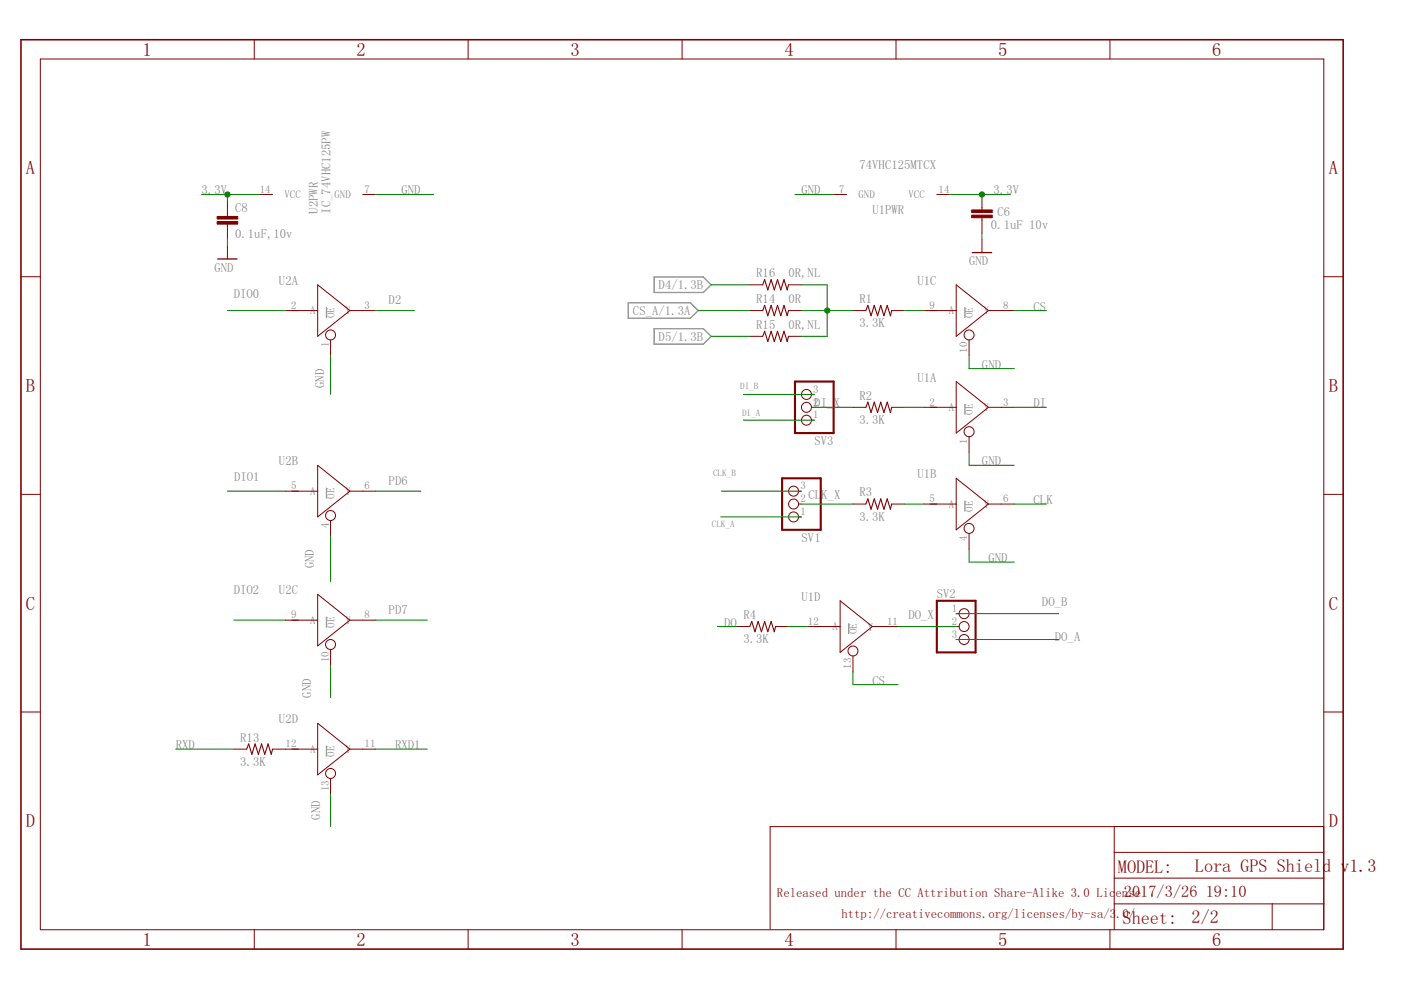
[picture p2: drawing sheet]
<svg xmlns="http://www.w3.org/2000/svg" width="297mm" height="210mm" viewBox="0 0 297 210" stroke-linecap="round" stroke-linejoin="round" font-family="sans-serif">
<path d="M69.2 65.1v2.3M204.6 65.1v2.3M204.6 85.6v2.3M69.2 103.4v2.3M204.6 106.1v2.4M69.2 130.7v2.4M180 132.1v2.3M69.2 158.1v2.3" fill="none" stroke="#808080" stroke-width=".21"/>
<path d="M138.7 58.7h10.4l1.7 1.7-1.7 1.6h-10.4zM133.2 64.2h13.2l1.6 1.6-1.6 1.7h-13.2zM138.7 69.7h10.4l1.7 1.6-1.7 1.7h-10.4z" fill="none" stroke="#808080" stroke-width=".28"/>
<g fill="none" stroke="#800000" stroke-width=".21">
<path d="M8.6 12.5h272.1v184.6h-272.1zM53.9 8.4v4.1M99.3 8.4v4.1M144.6 8.4v4.1M190 8.4v4.1M235.3 8.4v4.1M4.4 58.7h4.2M48.2 42.6v3.3M48.2 47.5v3.3M48.2 52.2v2.7M55.1 41.2h2.7M76.9 41.2h2.8"/>
<path d="M176.7 41.2h2.8M198.6 41.2h2.8M208.2 41.2v3.3M208.2 46.2v3.2M208.2 50.8v2.8M280.7 58.7h4.1M60.5 65.8h6.9M67.4 60.4l6.8 5.4-6.8 5.5zM70.1 72.1v3.3M74.2 65.8h5.5M159 65.8h2.7M159 71.3h2.7"/>
<path d="M159 60.4h2.7M167.2 65.8h2.7M167.2 71.3h2.7M167.2 60.4h2.7M180.8 65.8h2.8M189.1 65.8h2.7M195.9 65.8h6.8M202.7 60.4l6.9 5.4-6.9 5.5zM205.5 72.1v3.3M209.6 65.8h5.4M67.4 98.7l6.8 5.4-6.8 5.5zM172 86.4h.7"/>
<path d="M172 89.1h.7M172 83.6h.7M180.8 86.4h2.8M189.1 86.4h2.7M195.9 86.4h6.8M202.7 80.9l6.9 5.5-6.9 5.4zM205.5 92.6v3.3M209.6 86.4h5.4M4.4 104.8h4.2M60.5 104.1h6.9M70.1 110.4v3.3M74.2 104.1h5.5"/>
<path d="M169.3 106.9h.6M169.3 109.6h.6M169.3 104.1h.6M180.8 106.9h2.8M189.1 106.9h2.7M195.9 106.9h6.8M202.7 101.4l6.9 5.5-6.9 5.4zM205.5 113.1v3.3M209.6 106.9h5.4M280.7 104.8h4.1M60.5 131.5h6.9M67.4 126l6.8 5.5-6.8 5.4z"/>
<path d="M70.1 137.7v3.4M74.2 131.5h5.5M156.2 132.8h2.8M164.4 132.8h2.8M171.3 132.8h6.8M178.1 127.4l6.9 5.4-6.9 5.5zM180.8 139.1v3.3M185 132.8h5.4M202.7 132.8h.6M202.7 130.1h.6M202.7 135.6h.6M4.4 151h4.2"/>
<path d="M49.6 158.8h2.7M57.8 158.8h9.6M67.4 153.4l6.8 5.4-6.8 5.5zM74.2 158.8h5.5M280.7 151h4.1M70.1 165.1v3.3M236.2 175.2v21.9M280.7 175.2l-117.4 .1v21.7M53.9 197.1v4.1M99.3 197.1v4.1M144.6 197.1v4.1M190 197.1v4.1"/>
<path d="M235.3 197.1v4.1M236.2 191.6h44.5M236.2 186.2h44.5M236.2 180.7h44.5M269.7 191.6v5.5"/>
<circle cx="70.1" cy="71" r="1.06"/>
<circle cx="205.5" cy="71" r="1.06"/>
<circle cx="171" cy="86.4" r="1.06"/>
<circle cx="171" cy="89.1" r="1.06"/>
<circle cx="171" cy="83.6" r="1.06"/>
<circle cx="205.5" cy="91.5" r="1.06"/>
<circle cx="70.1" cy="109.3" r="1.06"/>
<circle cx="168.3" cy="104.1" r="1.06"/>
<circle cx="168.3" cy="106.9" r="1.06"/>
<circle cx="168.3" cy="109.6" r="1.06"/>
<circle cx="205.5" cy="112" r="1.06"/>
<circle cx="70.1" cy="136.7" r="1.06"/>
<circle cx="180.8" cy="138" r="1.06"/>
<circle cx="204.4" cy="135.6" r="1.06"/>
<circle cx="204.4" cy="130.1" r="1.06"/>
<circle cx="204.4" cy="132.8" r="1.06"/>
<circle cx="70.1" cy="164" r="1.06"/>
</g>
<path d="M161.7 65.8l.4-1.1 .7 2.3 .7-2.3 .7 2.3 .6-2.3 .7 2.3 .7-2.3 .7 2.3 .3-1.2M161.7 71.3l.4-1.1 .7 2.2 .7-2.2 .7 2.2 .6-2.2 .7 2.2 .7-2.2 .7 2.2 .3-1.1M161.7 60.4l.4-1.1 .7 2.2 .7-2.2 .7 2.2 .6-2.2 .7 2.2 .7-2.2 .7 2.2 .3-1.1M183.6 65.8l.4-1.1 .7 2.3 .7-2.3 .7 2.3 .6-2.3 .7 2.3 .7-2.3 .7 2.3 .3-1.2M183.6 86.4l.4-1.1 .7 2.2 .7-2.2 .7 2.2 .6-2.2 .7 2.2 .7-2.2 .7 2.2 .3-1.1M183.6 106.9l.4-1.1 .7 2.2 .7-2.2 .7 2.2 .6-2.2 .7 2.2 .7-2.2 .7 2.2 .3-1.1M159 132.8l.4-1 .7 2.1 .6-2.1 .7 2.1 .7-2.1 .7 2.1 .7-2.1 .7 2.1 .2-1.1M52.3 158.8l.4-1.1 .7 2.2 .7-2.2 .7 2.2 .7-2.2 .6 2.2 .7-2.2 .7 2.2 .3-1.1" fill="none" stroke="#800000" stroke-width=".23"/>
<g fill="#800000" stroke="#800000" stroke-width=".21">
<path d="M206 44.5h4.4v.6h-4.4z"/>
<path d="M206 45.6h4.4v.6h-4.4z"/>
<path d="M46 47h4.4v.5h-4.4z"/>
<path d="M46 45.9h4.4v.5h-4.4z"/>
</g>
<path d="M168.6 80.9h8.1v10.9h-8.1zM165.8 101.4h8.2v10.9h-8.2zM198.6 127.4h8.2v10.9h-8.2z" fill="none" stroke="#800000" stroke-width=".44"/>
<path d="M46.2 54.9h4M206.1 53.6h4.1" fill="none" stroke="#800000" stroke-width=".28"/>
<path d="M4.4 8.4h280.4v192.8h-280.4z" fill="none" stroke="#800000" stroke-width=".34"/>
<g fill="none" stroke="#008000" stroke-width=".21">
<path d="M42.7 41.2h12.4M48.2 41.2v1.4M48.2 50.8v1.4M79.7 41.2h12.3M168.6 41.2h8.1M201.4 41.2h12.8M208.2 49.4v1.4M48.2 65.8h12.3M70.1 75.4v8.2M79.7 65.8h8.2M148 65.8h11M150.8 60.4h8.2"/>
<path d="M150.8 71.3h8.2M169.9 65.8h10.9M169.9 60.4h5.5v10.9h-5.5M191.8 65.8h4.1M205.5 75.4v2.7h9.5M215 65.8h6.9M157.6 89.1h15.1M157.6 83.6h15.1M172.7 86.4h8.1M191.8 86.4h4.1M205.5 95.9v2.8h9.5M215 86.4h6.9"/>
<path d="M48.2 104.1h12.3M70.1 113.7v9.6M79.7 104.1h9.5M152.8 109.6h17.1M153 104.1h16.9M169.9 106.9h10.9M191.8 106.9h4.1M205.5 116.4v2.8h9.5M215 106.9h6.9M49.6 131.5h10.9M79.7 131.5h10.9M152.1 132.8h4.1"/>
<path d="M167.2 132.8h4.1M190.4 132.8h12.3M202.7 135.6h21.8M202.7 130.1h21.8M37.3 158.8h12.3M70.1 141.1v6.8M79.7 158.8h10.9M180.8 142.4v2.8h9.6M70.1 168.4v6.8"/>
</g>
<g fill="#008000" stroke="#008000" stroke-width=".21">
<circle cx="208.2" cy="41.2" r=".55"/>
<circle cx="48.2" cy="41.2" r=".55"/>
<circle cx="175.4" cy="65.8" r=".55"/>
</g>
<g font-size="4" fill="#800000">
<text x="30.2" y="11.9">1</text>
<text x="75.6" y="11.9">2</text>
<text x="120.9" y="11.9">3</text>
<text x="166.3" y="11.9">4</text>
<text x="211.6" y="11.9">5</text>
<text x="257" y="11.9">6</text>
<text x="5.5" y="37">A</text>
<text x="281.7" y="37">A</text>
<text x="5.5" y="83.1">B</text>
<text x="281.7" y="83.1">B</text>
<text x="5.5" y="129.3">C</text>
<text x="281.7" y="129.3">C</text>
<text x="5.5" y="175.4">D</text>
<text x="281.7" y="175.4">D</text>
<text x="30.2" y="200.6">1</text>
<text x="75.6" y="200.6">2</text>
<text x="120.9" y="200.6">3</text>
<text x="166.3" y="200.6">4</text>
<text x="211.6" y="200.6">5</text>
<text x="257" y="200.6">6</text>
</g>
<g font-size="3.9" fill="#800000">
<text x="237" y="185.1">MODEL:</text>
<text x="253.4" y="184.8">Lora GPS Shield v1.3</text>
<text x="238" y="195.9">Sheet:</text>
<text x="252.6" y="195.8">2/2</text>
</g>
<g font-size="3.5" fill="#800000">
<text x="238.3" y="190.3">2017/3/26</text>
<text x="255.6" y="190.3">19:10</text>
</g>
<g font-size="2.7" fill="#808080">
<text x="182.2" y="35.8">74VHC125MTCX</text>
<text x="42.7" y="41.2">3.3V</text>
<text x="85.1" y="41.2">GND</text>
<text x="169.9" y="41.2">GND</text>
<text x="210.7" y="41.1">3.3V</text>
<text x="49.8" y="44.9">C8</text>
<text x="67.4" y="45.3" transform="rotate(-90 67.4 45.3)">U2PWR</text>
<text x="70.1" y="45.3" transform="rotate(-90 70.1 45.3)">IC_74VHC125PW</text>
<text x="185" y="45.3">U1PWR</text>
<text x="211.5" y="45.7">C6</text>
<text x="49.8" y="50.4">0.1uF,10v</text>
<text x="210.1" y="48.6">0.1uF 10v</text>
<text x="45.5" y="57.6">GND</text>
<text x="160.3" y="58.8">R16</text>
<text x="167.2" y="58.8">0R,NL</text>
<text x="205.5" y="56.3">GND</text>
<text x="49.6" y="63.1">DIO0</text>
<text x="59.1" y="60.4">U2A</text>
<text x="82.4" y="64.5">D2</text>
<text x="139.6" y="61.3">D4/1.3B</text>
<text x="160.3" y="64.2">R14</text>
<text x="167.2" y="64.2">0R</text>
<text x="182.2" y="64.2">R1</text>
<text x="194.5" y="60.4">U1C</text>
<text x="219.1" y="65.8">CS</text>
<text x="134.2" y="66.8">CS_A/1.3A</text>
<text x="160.3" y="69.7">R15</text>
<text x="167.2" y="69.7">0R,NL</text>
<text x="182.2" y="69.4">3.3K</text>
<text x="139.6" y="72.3">D5/1.3B</text>
<text x="68.7" y="82.3" transform="rotate(-90 68.7 82.3)">GND</text>
<text x="194.5" y="80.9">U1A</text>
<text x="208.2" y="78.2">GND</text>
<text x="172.6" y="86.4">DI_X</text>
<text x="182.2" y="89.9">3.3K</text>
<text x="182.2" y="84.7">R2</text>
<text x="219.1" y="86.4">DI</text>
<text x="172.7" y="94.4">SV3</text>
<text x="49.6" y="101.9">DIO1</text>
<text x="59.1" y="98.7">U2B</text>
<text x="194.5" y="101.4">U1B</text>
<text x="208.2" y="98.7">GND</text>
<text x="82.4" y="102.8">PD6</text>
<text x="171.4" y="105.8">CL</text>
<text x="174.1" y="105.8">K_X</text>
<text x="182.2" y="105.3">R3</text>
<text x="219.1" y="106.9">CLK</text>
<text x="182.2" y="110.4">3.3K</text>
<text x="169.9" y="114.9">SV1</text>
<text x="209.6" y="119.2">GND</text>
<text x="66.5" y="120.5" transform="rotate(-90 66.5 120.5)">GND</text>
<text x="49.6" y="126">DIO2</text>
<text x="59.1" y="126">U2C</text>
<text x="82.4" y="130.1">PD7</text>
<text x="157.6" y="131.2">R4</text>
<text x="169.9" y="127.4">U1D</text>
<text x="192.6" y="131.2">DO_X</text>
<text x="198.6" y="126.7">SV2</text>
<text x="220.9" y="128.5">DO_B</text>
<text x="153.5" y="132.9">DO</text>
<text x="157.6" y="136.4">3.3K</text>
<text x="223.7" y="135.9">DO_A</text>
<text x="66" y="147.9" transform="rotate(-90 66 147.9)">GND</text>
<text x="185" y="145.2">CS</text>
<text x="59.1" y="153.4">U2D</text>
<text x="37.3" y="158.8">RXD</text>
<text x="50.9" y="157.2">R13</text>
<text x="83.8" y="158.8">RXD1</text>
<text x="50.9" y="162.4">3.3K</text>
<text x="67.9" y="173.8" transform="rotate(-90 67.9 173.8)">GND</text>
</g>
<g font-size="2.7" fill="#800000">
<text x="164.7" y="190.3">Released under the CC Attribution Share-Alike 3.0 Lic</text>
<text x="236.5" y="190.3">ense</text>
<text x="178.4" y="194.7">http://creativecommons.org/licenses/by-sa/3</text>
<text x="236.7" y="194.7">.0/</text>
</g>
<g font-size="2.3" fill="#808080">
<text x="55.1" y="40.9">14</text>
<text x="77.3" y="40.9">7</text>
<text x="177.9" y="40.9">7</text>
<text x="199" y="40.9">14</text>
<text x="60.3" y="42.1">VCC</text>
<text x="70.9" y="42.1">GND</text>
<text x="182" y="42.1">GND</text>
<text x="192.6" y="42.1">VCC</text>
<text x="61.7" y="65.5">2</text>
<text x="77.3" y="65.5">3</text>
<text x="197.1" y="65.5">9</text>
<text x="212.7" y="65.5">8</text>
<text x="65.8" y="66.7">A</text>
<text x="70.9" y="67.4" transform="rotate(-90 70.9 67.4)">OE</text>
<text x="73.2" y="66.7">Y</text>
<text x="201.1" y="66.7">A</text>
<text x="206.3" y="67.4" transform="rotate(-90 206.3 67.4)">OE</text>
<text x="208.6" y="66.7">Y</text>
<text x="69.7" y="73.6" transform="rotate(-90 69.7 73.6)">1</text>
<text x="205.1" y="74.8" transform="rotate(-90 205.1 74.8)">10</text>
<text x="172.4" y="83.2">3</text>
<text x="172.4" y="88.7">1</text>
<text x="172.4" y="86">2</text>
<text x="197.1" y="86">2</text>
<text x="201.1" y="87.2">A</text>
<text x="206.3" y="87.9" transform="rotate(-90 206.3 87.9)">OE</text>
<text x="208.6" y="87.2">Y</text>
<text x="212.7" y="86">3</text>
<text x="205.1" y="94.1" transform="rotate(-90 205.1 94.1)">1</text>
<text x="61.7" y="103.8">5</text>
<text x="65.8" y="105">A</text>
<text x="70.9" y="105.7" transform="rotate(-90 70.9 105.7)">OE</text>
<text x="73.2" y="105">Y</text>
<text x="77.3" y="103.8">6</text>
<text x="169.7" y="106.5">2</text>
<text x="169.7" y="103.8">3</text>
<text x="197.1" y="106.5">5</text>
<text x="201.1" y="107.7">A</text>
<text x="208.6" y="107.7">Y</text>
<text x="212.7" y="106.5">6</text>
<text x="69.7" y="111.9" transform="rotate(-90 69.7 111.9)">4</text>
<text x="169.7" y="109.2">1</text>
<text x="206.3" y="108.5" transform="rotate(-90 206.3 108.5)">OE</text>
<text x="205.1" y="114.7" transform="rotate(-90 205.1 114.7)">4</text>
<text x="61.7" y="131.1">9</text>
<text x="77.3" y="131.1">8</text>
<text x="201.8" y="129.7">1</text>
<text x="65.8" y="132.3">A</text>
<text x="70.9" y="133.1" transform="rotate(-90 70.9 133.1)">OE</text>
<text x="73.2" y="132.3">Y</text>
<text x="171.3" y="132.5">12</text>
<text x="176.5" y="133.7">A</text>
<text x="181.7" y="134.4" transform="rotate(-90 181.7 134.4)">OE</text>
<text x="184" y="133.7">Y</text>
<text x="188.1" y="132.5">11</text>
<text x="201.8" y="132.5">2</text>
<text x="201.8" y="135.2">3</text>
<text x="69.7" y="140.4" transform="rotate(-90 69.7 140.4)">10</text>
<text x="180.5" y="141.8" transform="rotate(-90 180.5 141.8)">13</text>
<text x="60.5" y="158.4">12</text>
<text x="65.8" y="159.7">A</text>
<text x="70.9" y="160.4" transform="rotate(-90 70.9 160.4)">OE</text>
<text x="73.2" y="159.7">Y</text>
<text x="77.3" y="158.4">11</text>
<text x="69.7" y="167.8" transform="rotate(-90 69.7 167.8)">13</text>
</g>
<g font-size="1.9" fill="#808080">
<text x="156.9" y="82.4">DI_B</text>
<text x="157.3" y="88.3">DI_A</text>
<text x="151.2" y="100.9">CLK_B</text>
<text x="150.9" y="111.7">CLK_A</text>
</g>
</svg>
